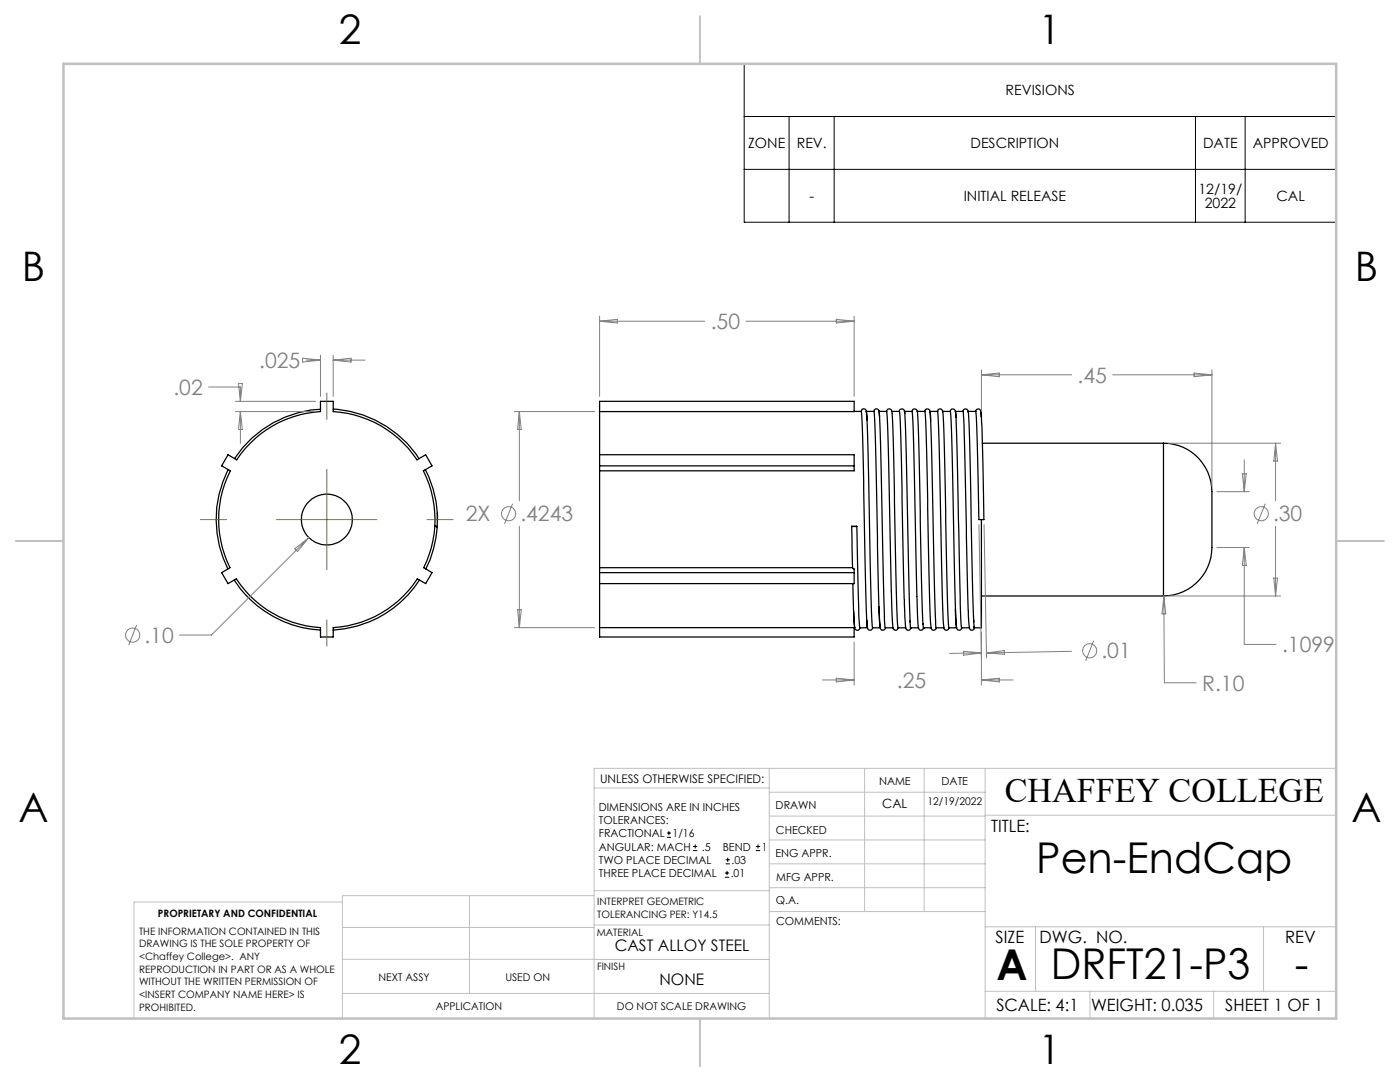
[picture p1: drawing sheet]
<svg xmlns="http://www.w3.org/2000/svg" width="279mm" height="216mm" viewBox="0 0 279 216" stroke-linecap="round" stroke-linejoin="round" font-family="sans-serif">
<g fill="none" stroke="#000" stroke-width=".25">
<path d="M45.5 90.7l1.7 1.1a21.5 21.5 0 0 1 16.8-9.7v-2h2.5v2a21.5 21.5 0 0 1 16.7 9.7l1.7-1.1 1.3 2.3-1.7 .9a21.5 21.5 0 0 1 .1 19.4l1.6 1-1.3 2.2-1.6-1a21.7 21.7 0 0 1-16.8 9.7v1.9h-2.5v-1.9a21.7 21.7 0 0 1-16.8-9.7l-1.7 1-1.3-2.2 1.7-1a21.5 21.5 0 0 1 .1-19.4l-1.8-.9zM45.5 93.7a21.7 21.7 0 0 0 0 19.8M64 81.7a21.8 21.8 0 0 0-17.2 9.8M66.5 81.6a22 22 0 0 1 17.1 9.9M84.9 93.7a21.4 21.4 0 0 1 2.3 11.5M119.7 82.1v8.6M119.7 93.9v19.4M119.7 80.1h50.8v2h-50.8zM119.7 90.7h50.8v3.2h-50.8M119.7 90.7v3.2M119.7 93h50.8M170.5 82.1h1.4a1009.7 1009.7 0 0 1 .9 36.3l.3 6.8"/>
<path d="M171.9 82.1v-.2a.49 .49 0 0 1 .6-.3 .49 .49 0 0 1 .4 .5l.1 1.7M172.9 82.1h1.5l.1 .5 .3 7.5 .3 18.9a200 200 0 0 0 .6 16.3h-1.6M172.9 82.1l.3 7.2 .6 30.5 .3 5.4M175.4 82l.1 1.1M175.4 82a.5 .5 0 0 0-.5-.4 .5 .5 0 0 0-.5 .5M175.4 82.1h1.6l.1 1.1 .8 34.6M175.5 82.3l1 41.7 .2 1.3h1.5M177 82.1a.53 .53 0 0 1 .5-.5 .53 .53 0 0 1 .5 .6v.3M177.9 82.1h1.6a1019.8 1019.8 0 0 1 .9 36.2v1.2M178 82.6l.4 9.1 .5 26.9 .3 6.5a.52 .52 0 0 1-.5 .7 .52 .52 0 0 1-.5-.7l-.3-7.2M179.5 82.1a.53 .53 0 0 1 .4-.5 .53 .53 0 0 1 .6 .4l.1 .5M180.5 82.1h1.5l.1 .6 .9 36.3"/>
<path d="M180.6 82.3l.2 7.2 .7 29.8 .3 5.9M182 82.1a.54 .54 0 0 1 .6-.5 .54 .54 0 0 1 .5 .7v.2M183 82.1h1.6l.1 .9 1 41.2M183.1 82.6l.3 9.1 .6 26.9 .3 6.6M184.6 82.1a.51 .51 0 0 1 .5-.5 .51 .51 0 0 1 .5 .6l.1 1.8M185.6 82.1l1.5 .1 .3 7.1 .7 32M185.6 82.1l.3 7.5 .6 29.7 .3 6M188.1 82v.2M188.2 82.3l.3 8 .6 29.6 .3 5.3M189.7 82.1a.55 .55 0 0 1 .6-.4 .55 .55 0 0 1 .4 .7l.1 .9M189.7 82.1h-1.6a.5 .5 0 0 0-.5-.5 .5 .5 0 0 0-.5 .5M189.7 82.1l.3 7.9 .7 32.3 .2 2.9"/>
<path d="M190.6 82.1h1.6l.1 .3 .9 39.4M190.7 82.2l.3 6.1 .4 19.4a234.2 234.2 0 0 0 .5 17.6v-.1M192.2 82.1a.56 .56 0 0 1 .6-.5 .56 .56 0 0 1 .5 .7M194.7 82.1h-1.5a512.9 512.9 0 0 1 .8 28.7l.2 10.2 .3 4.2M194.8 81.8a.55 .55 0 0 1 .6-.2 .55 .55 0 0 1 .4 .6l.3 8.1 .3 13.4h-1zM195.7 82.1h.2v1M195.8 82.2l.1 .9M195.9 83.1v.1M196 88.4h36.2M232.2 88.4a9.9 9.9 0 0 1 9.7 11.3v7.9a10 10 0 0 1-9.7 11.3M232.2 88.4v30.5M46.7 115.7a22 22 0 0 0 17.3 10"/>
<path d="M83.7 115.7a22 22 0 0 1-17.2 10M86.8 105l.5 .1zM87.3 105.1a22.5 22.5 0 0 1-2.3 8.4M87.3 102.4v1.3M119.7 116.5v8.7M119.7 113.3h50.4M119.7 114.3h50.8M119.7 113.3v3.2M170 105l.1 8.3M170 105h1M170.1 113.3l.4 .2v3h-50.8M170.2 116.5l.4 8.7"/>
<path d="M171 105l.4 17.4 .2 2.8M180.5 119.6l.2 5.5a.56 .56 0 0 0 .6 .7l.3-.2 .2-.3M183 119.1l.1 4a4.2 4.2 0 0 0 .4 2.6 .53 .53 0 0 0 .8-.4M195.9 103.7v21.6h-1.4M195.9 118.9h36.3M119.7 125.2h50.8v1.9h-50.8zM170.4 122.1a9.7 9.7 0 0 0 .3 3.5 .52 .52 0 0 0 .6 .1 .52 .52 0 0 0 .3-.4M170.5 125.3h.1M171.6 125.3h1.5M173 123.8a2.16 2.16 0 0 0 .4 1.9 .53 .53 0 0 0 .8-.4M175.4 121.1a14.8 14.8 0 0 0 .4 4.5l.2 .1a.51 .51 0 0 0 .7-.4M179.2 125.3h1.6"/>
<path d="M181.6 123.9v.2M181.7 125.1v.3l.1-.1M181.8 125.3h1.5M184.2 124.4v.2M184.3 125.4h.1M185.7 124.3a1.43 1.43 0 0 0 .4 1.4 .59 .59 0 0 0 .8-.4M185.8 125.3h-1.5v.1M186.8 125.3h1.6M188.1 121.4l.2 3.7a.54 .54 0 0 0 .5 .6 .54 .54 0 0 0 .6-.4h1.5M190.7 121.6a11.9 11.9 0 0 0 .4 4l.1 .1a.54 .54 0 0 0 .7-.4M191.9 125.3h1.6M193.3 122l.2 3.1a.51 .51 0 0 0 .3 .6 .51 .51 0 0 0 .7-.4"/>
<path d="M194.3 123.6v.5M194.3 125l.2 .4v-.1"/>
<circle cx="65.2" cy="103.7" r="5.1"/>
</g>
<g fill="none" stroke="#808080" stroke-width=".2">
<path d="M41.6 77.2h6.4v2.9M47.6 76.5h.8l-.4 3.6zM60.4 71.5l3.6 .4-3.6 .3zM61.1 71.9h2.9M64 70.9v8.2M66.5 70.9v8.2M66.5 71.9h6.3M66.5 71.9l3.6-.4v.7zM119.7 63.1v16M119.7 64.1h21M119.7 64.1l3.5-.4v.8zM148.9 64.1h21.6"/>
<path d="M166.9 63.7l3.6 .4-3.6 .4zM170.5 63.1v16M195.9 73.8v8.3M195.9 74.8h18M195.9 74.8l3.5-.4v.8zM222.1 74.8h19.8M238.3 74.4l3.6 .4-3.6 .4zM241.9 73.8v23.3M47 82.1h16M47 80.1h16M48 82.1l.4 3.6h-.8zM48 82.1v6.4"/>
<path d="M102.7 82.1h16M103.6 82.1v17.8M103.6 82.1l.4 3.6h-.7zM233.2 88.4h22.4M242.9 98.1h6.4M247.9 94.5h.8l-.4 3.6zM248.3 91.8v6.3M254.6 88.4v11.5M254.6 88.4l.4 3.6h-.8zM58.8 109.5l2.8-2.2-2.2 2.8zM61.6 107.3l-19.4 19.4h-6.4M102.3 100.5l-1.6 4"/>
<path d="M103.6 105v20.2M195.4 104.7l.5 26.6M196.4 104.7l.5 26.6M232.3 118.9l.1 17.3h6.3M232.3 118.9l.4 3.6h-.8zM233.2 118.9h22.4M242.9 109.3h6.4M248.3 109.3v19.3h6.4M248.3 109.3l.4 3.5h-.8zM252.5 100.5l-1.6 4M254.2 115.4h.8l-.4 3.5zM254.6 105v13.9"/>
<path d="M27.3 124.7l-1.6 4M102.7 125.2h16M103.3 121.7h.7l-.4 3.5zM164.1 135.7h6.4M166.9 135.3l3.6 .4-3.6 .4zM170.5 128.1v8.6M192.3 130l3.6 .3-3.6 .4zM195.9 126.3v10.4M195.9 135.7l3.5-.4v.8zM195.9 135.7h6.3M195.9 130.3l-6.4 .1M196.9 130.3l3.5-.5v.8z"/>
<path d="M213.9 130l-17 .3M218.3 127.8l-1.6 4.1"/>
<circle cx="101.5" cy="102.5" r="1.42"/>
<circle cx="251.7" cy="102.5" r="1.42"/>
<circle cx="26.5" cy="126.7" r="1.41"/>
<circle cx="217.5" cy="129.8" r="1.41"/>
</g>
<g fill="none" stroke="#000" stroke-width=".2">
<path d="M148.5 12.7h118.2v31.6h-118.2zM148.5 23.2h118.2M148.5 33.8h118.2M157.5 23.2v21.1M166.5 23.2v21.1M238.6 23.2v21.1M248.5 23.2v21.1M133.1 167.1h.8M133.1 166.2h.8M133.5 165.8v.9M138.3 169.7h.8M138.3 168.9h.8"/>
<path d="M138.7 168.5v.8M144.7 175h.8M144.7 174.2h.8M144.8 172.4h.9M144.8 171.6h.9M145.1 173.8v.8M145.2 171.1v.9M150.8 169.7h.9M150.8 168.9h.9M151.3 168.5v.8"/>
</g>
<path d="M65.2 78.4v5.3M65.2 93.7v20M40 103.7h5.2M55.2 103.7h20M85.2 103.7h5.3M65.2 123.7v5.2" fill="none" stroke="#808000" stroke-width=".2"/>
<g fill="none" stroke="#c0c0c0" stroke-width=".2">
<path d="M118.6 157.2h34.9M153.5 153.3v49.9M153.5 158.1h43.1M172.5 153.3v28.6M184.4 153.3v28.6M196.6 153.3v49.9M266.7 153.3h-148.1v49.9M68.3 180h-41.6v23.2M93.7 178.7v19.5M118.6 178.7h-50.3v24.5M118.6 177.7h35M153.5 167.6h43.1"/>
<path d="M153.5 162.8h43.1M153.5 172.4h43.1M153.5 177.1h43.1M196.6 162.7h70.1M68.3 198.2h85.2M68.3 191.4l85.2 .1M68.3 185.1h50.3M118.6 184.6h35M153.6 181.9h43M196.6 197.8h70.1M196.6 184.9h70.1M206.7 184.9v12.9"/>
<path d="M217.5 197.8v5.4M242.2 197.8v5.4M252.2 184.9v12.9"/>
</g>
<path d="M139.7 3.2v9.5M3.1 107.9h9.6M266.7 107.9h9.5M139.7 203.2v9.6" fill="none" stroke="#c0c0c0" stroke-width=".25"/>
<path d="M12.7 12.7h254v190.5h-254z" fill="none" stroke="#c0c0c0" stroke-width=".5"/>
<g font-size="8.5">
<text x="206.8" y="174.2">Pen-EndCap</text>
<text x="198.9" y="195.5">A</text>
<text x="209.7" y="195.4">DRFT21-P3</text>
<text x="258.4" y="195.4">-</text>
</g>
<g font-size="8.1">
<text x="67.6" y="8.9">2</text>
<text x="207.3" y="8.9">1</text>
<text x="4.4" y="56.1">B</text>
<text x="270.4" y="56.1">B</text>
<text x="3.7" y="164.1">A</text>
<text x="269.7" y="164.1">A</text>
<text x="67.6" y="212.4">2</text>
<text x="207.3" y="212.4">1</text>
</g>
<text font-size="6.9" x="200.5" y="160.1">CHAFFEY COLLEGE</text>
<g font-size="4.2" fill="#808080">
<text x="141.8" y="65.7">.50</text>
<text x="51.7" y="73.4">.025</text>
<text x="215.1" y="76.4">.45</text>
<text x="34.6" y="78.8">.02</text>
<text x="93" y="104">2X</text>
<text x="103.8" y="104">.4243</text>
<text x="254.1" y="104">.30</text>
<text x="28.8" y="128.3">.10</text>
<text x="219.8" y="131.4">.01</text>
<text x="255.9" y="130.2">.1099</text>
<text x="179" y="137.3">.25</text>
<text x="239.9" y="137.8">R.10</text>
</g>
<g font-size="3.4">
<text x="197.8" y="166">TITLE:</text>
<text x="198.7" y="188.1">SIZE</text>
<text x="207.5" y="188.1">DWG. NO.</text>
<text x="256.5" y="188.2">REV</text>
<text x="198.8" y="201.7">SCALE: 4:1</text>
<text x="217.7" y="201.8">WEIGHT: 0.035</text>
<text x="244.5" y="201.7">SHEET 1 OF 1</text>
</g>
<g font-size="3.2">
<text x="122.7" y="189.8">CAST ALLOY STEEL</text>
<text x="131.6" y="196.6">NONE</text>
</g>
<g font-size="2.8">
<text x="200.7" y="19">REVISIONS</text>
<text x="149.3" y="29.6">ZONE</text>
<text x="159" y="29.6">REV.</text>
<text x="193.7" y="29.6">DESCRIPTION</text>
<text x="240.1" y="29.6">DATE</text>
<text x="250" y="29.6">APPROVED</text>
<text x="161.5" y="40.1">-</text>
<text x="192.3" y="40.1">INITIAL RELEASE</text>
<text x="239.2" y="38.7">12/19/</text>
<text x="240.4" y="41.5">2022</text>
<text x="254.8" y="40.1">CAL</text>
</g>
<text font-size="2.5" x="176.1" y="161.3">CAL</text>
<text font-size="2.4" x="119.8" y="156.2">UNLESS OTHERWISE SPECIFIED:</text>
<g font-size="2.2">
<text x="119.5" y="161.8">DIMENSIONS ARE IN INCHES</text>
<text x="154.8" y="161.4">DRAWN</text>
<text x="175.4" y="156.6">NAME</text>
<text x="187.9" y="156.7">DATE</text>
<text x="119.5" y="164.4">TOLERANCES:</text>
<text x="119.5" y="167.1">FRACTIONAL</text>
<text x="134.2" y="167.1">1/16</text>
<text x="154.9" y="166.3">CHECKED</text>
<text x="119.5" y="172.4">TWO PLACE DECIMAL</text>
<text x="119.5" y="169.7">ANGULAR: MACH</text>
<text x="140.1" y="169.7">.5</text>
<text x="144.2" y="169.7">BEND</text>
<text x="146" y="172.4">.03</text>
<text x="152" y="169.7">1</text>
<text x="154.8" y="171">ENG APPR.</text>
<text x="119.5" y="175">THREE PLACE DECIMAL</text>
<text x="145.8" y="175">.01</text>
<text x="154.9" y="175.7">MFG APPR.</text>
<text x="154.9" y="180.4">Q.A.</text>
<text x="154.9" y="184.6">COMMENTS:</text>
</g>
<g font-size="2.1">
<text x="185.1" y="160.6">12/19/2022</text>
<text x="75.5" y="195.7">NEXT ASSY</text>
<text x="100.9" y="195.7">USED ON</text>
<text x="86.9" y="201.5">APPLICATION</text>
<text x="123.1" y="201.6">DO NOT SCALE DRAWING</text>
</g>
<g font-size="2">
<text x="31.5" y="182.9">PROPRIETARY AND CONFIDENTIAL</text>
<text x="119.2" y="180.6">INTERPRET GEOMETRIC</text>
<text x="119.2" y="183.1">TOLERANCING PER: Y14.5</text>
<text x="27.8" y="186.5">THE INFORMATION CONTAINED IN THIS</text>
<text x="27.8" y="189">DRAWING IS THE SOLE PROPERTY OF</text>
<text x="27.8" y="191.6">&lt;Chaffey College&gt;. ANY</text>
<text x="119.1" y="186.7">MATERIAL</text>
<text x="27.8" y="194.1">REPRODUCTION IN PART OR AS A WHOLE</text>
<text x="27.8" y="196.6">WITHOUT THE WRITTEN PERMISSION OF</text>
<text x="119.1" y="193.5">FINISH</text>
<text x="27.8" y="199.1">&lt;INSERT COMPANY NAME HERE&gt; IS</text>
<text x="27.8" y="201.7">PROHIBITED.</text>
</g>
</svg>
